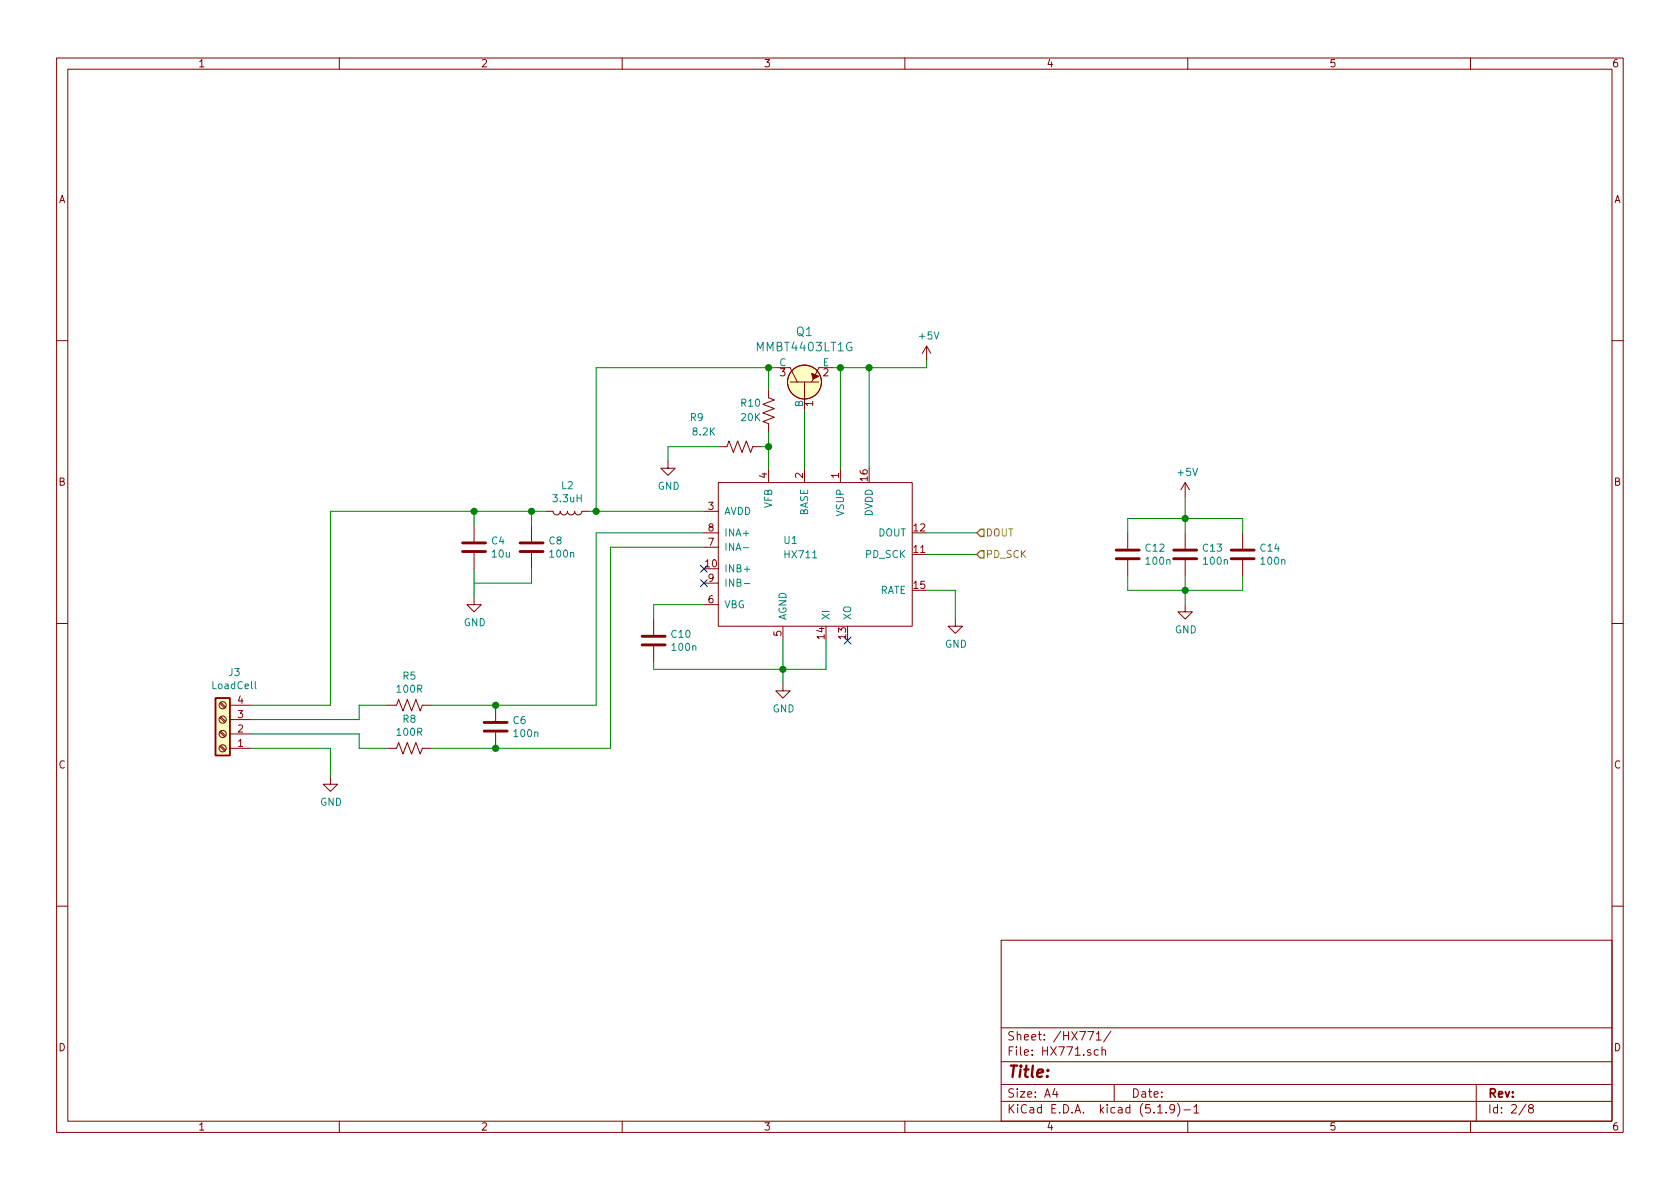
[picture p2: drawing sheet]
EESchema Schematic File Version 4
EELAYER 30 0
EELAYER END
$Descr A4 11693 8268
encoding utf-8
Sheet 2 8
Title ""
Date ""
Rev ""
Comp ""
Comment1 ""
Comment2 ""
Comment3 ""
Comment4 ""
$EndDescr
$Comp
L MMTK:HX711 U1
U 1 1
P 5000 3350
F 0 "U1" H 5450 2950 50  0000 L CNN
F 1 "HX711" H 5450 2850 50  0000 L CNN
F 2 "Package_SO:SOIC-16_3.9x9.9mm_P1.27mm" H 4950 3450 50  0001 C CNN
F 3 "" H 4950 3450 50  0001 C CNN
	1    5000 3350
	1    0    0    -1  
$EndComp
Wire Wire Line
	5600 2850 5600 3250
Wire Wire Line
	5800 2550 5850 2550
Wire Wire Line
	5850 2550 5850 3250
Wire Wire Line
	5850 2550 6050 2550
Wire Wire Line
	6050 2550 6050 3250
Connection ~ 5850 2550
$Comp
L MMTK-rescue:R_US-Device-MMTK-rescue R10
U 1 1
P 5350 2850
F 0 "R10" H 5550 2800 50  0000 R CNN
F 1 "20K" H 5550 2900 50  0000 R CNN
F 2 "Resistor_SMD:R_0603_1608Metric" V 5390 2840 50  0001 C CNN
F 3 "~" H 5350 2850 50  0001 C CNN
	1    5350 2850
	-1   0    0    1   
$EndComp
$Comp
L MMTK-rescue:R_US-Device-MMTK-rescue R9
U 1 1
P 5150 3100
F 0 "R9" V 5350 3400 50  0000 C CNN
F 1 "8.2K" V 5250 3350 50  0000 C CNN
F 2 "Resistor_SMD:R_0603_1608Metric" V 5190 3090 50  0001 C CNN
F 3 "~" H 5150 3100 50  0001 C CNN
	1    5150 3100
	0    -1   -1   0   
$EndComp
Wire Wire Line
	5350 2700 5350 2550
Wire Wire Line
	5350 2550 5400 2550
Wire Wire Line
	5350 3000 5350 3100
Wire Wire Line
	5300 3100 5350 3100
Connection ~ 5350 3100
Wire Wire Line
	5350 3100 5350 3250
$Comp
L MMTK-rescue:GND-power-MMTK-rescue #PWR0113
U 1 1
P 4650 3200
F 0 "#PWR0113" H 4650 2950 50  0001 C CNN
F 1 "GND" H 4655 3027 50  0000 C CNN
F 2 "" H 4650 3200 50  0001 C CNN
F 3 "" H 4650 3200 50  0001 C CNN
	1    4650 3200
	1    0    0    -1  
$EndComp
$Comp
L MMTK-rescue:C-Device-MMTK-rescue C10
U 1 1
P 4550 4450
F 0 "C10" H 4665 4496 50  0000 L CNN
F 1 "100n" H 4665 4405 50  0000 L CNN
F 2 "Capacitor_SMD:C_0603_1608Metric" H 4588 4300 50  0001 C CNN
F 3 "~" H 4550 4450 50  0001 C CNN
	1    4550 4450
	1    0    0    -1  
$EndComp
Wire Wire Line
	4550 4300 4550 4200
Wire Wire Line
	4550 4200 4900 4200
Wire Wire Line
	4550 4600 4550 4650
Wire Wire Line
	5450 4650 5450 4450
Wire Wire Line
	5450 4650 5750 4650
Wire Wire Line
	5750 4650 5750 4450
Connection ~ 5450 4650
$Comp
L MMTK-rescue:GND-power-MMTK-rescue #PWR0114
U 1 1
P 5450 4750
F 0 "#PWR0114" H 5450 4500 50  0001 C CNN
F 1 "GND" H 5455 4577 50  0000 C CNN
F 2 "" H 5450 4750 50  0001 C CNN
F 3 "" H 5450 4750 50  0001 C CNN
	1    5450 4750
	1    0    0    -1  
$EndComp
Wire Wire Line
	4550 4650 5450 4650
Wire Wire Line
	5450 4750 5450 4650
$Comp
L MMTK-rescue:GND-power-MMTK-rescue #PWR0115
U 1 1
P 6650 4300
F 0 "#PWR0115" H 6650 4050 50  0001 C CNN
F 1 "GND" H 6655 4127 50  0000 C CNN
F 2 "" H 6650 4300 50  0001 C CNN
F 3 "" H 6650 4300 50  0001 C CNN
	1    6650 4300
	1    0    0    -1  
$EndComp
Wire Wire Line
	6450 4100 6650 4100
Wire Wire Line
	6650 4100 6650 4300
Text HLabel 6800 3700 2    50   Input ~ 0
DOUT
Wire Wire Line
	6450 3700 6800 3700
Text HLabel 6800 3850 2    50   Input ~ 0
PD_SCK
Wire Wire Line
	6450 3850 6800 3850
Connection ~ 5350 2550
Wire Wire Line
	4150 2550 4150 3550
Wire Wire Line
	4150 2550 5350 2550
$Comp
L MMTK-rescue:C-Device-MMTK-rescue C4
U 1 1
P 3300 3800
F 0 "C4" H 3415 3846 50  0000 L CNN
F 1 "10u" H 3415 3755 50  0000 L CNN
F 2 "Capacitor_SMD:C_1206_3216Metric" H 3338 3650 50  0001 C CNN
F 3 "~" H 3300 3800 50  0001 C CNN
	1    3300 3800
	1    0    0    -1  
$EndComp
$Comp
L MMTK-rescue:C-Device-MMTK-rescue C12
U 1 1
P 7850 3850
F 0 "C12" H 7965 3896 50  0000 L CNN
F 1 "100n" H 7965 3805 50  0000 L CNN
F 2 "Capacitor_SMD:C_0603_1608Metric" H 7888 3700 50  0001 C CNN
F 3 "~" H 7850 3850 50  0001 C CNN
	1    7850 3850
	1    0    0    -1  
$EndComp
$Comp
L MMTK-rescue:C-Device-MMTK-rescue C13
U 1 1
P 8250 3850
F 0 "C13" H 8365 3896 50  0000 L CNN
F 1 "100n" H 8365 3805 50  0000 L CNN
F 2 "Capacitor_SMD:C_0603_1608Metric" H 8288 3700 50  0001 C CNN
F 3 "~" H 8250 3850 50  0001 C CNN
	1    8250 3850
	1    0    0    -1  
$EndComp
$Comp
L MMTK-rescue:C-Device-MMTK-rescue C8
U 1 1
P 3700 3800
F 0 "C8" H 3815 3846 50  0000 L CNN
F 1 "100n" H 3815 3755 50  0000 L CNN
F 2 "Capacitor_SMD:C_0603_1608Metric" H 3738 3650 50  0001 C CNN
F 3 "~" H 3700 3800 50  0001 C CNN
	1    3700 3800
	1    0    0    -1  
$EndComp
$Comp
L MMTK-rescue:C-Device-MMTK-rescue C14
U 1 1
P 8650 3850
F 0 "C14" H 8765 3896 50  0000 L CNN
F 1 "100n" H 8765 3805 50  0000 L CNN
F 2 "Capacitor_SMD:C_0603_1608Metric" H 8688 3700 50  0001 C CNN
F 3 "~" H 8650 3850 50  0001 C CNN
	1    8650 3850
	1    0    0    -1  
$EndComp
Wire Wire Line
	3300 3650 3300 3550
Wire Wire Line
	3300 3550 3700 3550
Wire Wire Line
	3700 3550 3700 3650
Wire Wire Line
	3300 3950 3300 4050
Wire Wire Line
	3300 4050 3700 4050
Wire Wire Line
	3700 4050 3700 3950
$Comp
L MMTK-rescue:L-Device-MMTK-rescue L2
U 1 1
P 3950 3550
F 0 "L2" V 3769 3550 50  0000 C CNN
F 1 "3.3uH" V 3860 3550 50  0000 C CNN
F 2 "Inductor_SMD:L_0805_2012Metric" H 3950 3550 50  0001 C CNN
F 3 "~" H 3950 3550 50  0001 C CNN
	1    3950 3550
	0    1    1    0   
$EndComp
Wire Wire Line
	4150 3550 4900 3550
Wire Wire Line
	4150 3550 4100 3550
Connection ~ 4150 3550
Wire Wire Line
	3700 3550 3800 3550
Connection ~ 3700 3550
$Comp
L MMTK-rescue:GND-power-MMTK-rescue #PWR0116
U 1 1
P 3300 4150
F 0 "#PWR0116" H 3300 3900 50  0001 C CNN
F 1 "GND" H 3305 3977 50  0000 C CNN
F 2 "" H 3300 4150 50  0001 C CNN
F 3 "" H 3300 4150 50  0001 C CNN
	1    3300 4150
	1    0    0    -1  
$EndComp
Wire Wire Line
	3300 4150 3300 4050
Wire Wire Line
	4900 3700 4150 3700
Wire Wire Line
	4900 3800 4250 3800
Wire Wire Line
	7850 4000 7850 4100
Wire Wire Line
	7850 4100 8250 4100
Wire Wire Line
	8650 4100 8650 4000
Wire Wire Line
	8250 4000 8250 4100
Connection ~ 8250 4100
Wire Wire Line
	8250 4100 8650 4100
$Comp
L MMTK-rescue:GND-power-MMTK-rescue #PWR0117
U 1 1
P 8250 4200
F 0 "#PWR0117" H 8250 3950 50  0001 C CNN
F 1 "GND" H 8255 4027 50  0000 C CNN
F 2 "" H 8250 4200 50  0001 C CNN
F 3 "" H 8250 4200 50  0001 C CNN
	1    8250 4200
	1    0    0    -1  
$EndComp
Wire Wire Line
	8250 4200 8250 4100
Wire Wire Line
	7850 3700 7850 3600
Wire Wire Line
	7850 3600 8250 3600
Wire Wire Line
	8650 3600 8650 3700
Connection ~ 8250 3600
Wire Wire Line
	8250 3600 8650 3600
$Comp
L MMTK-rescue:+5V-power-MMTK-rescue #PWR0118
U 1 1
P 6450 2500
F 0 "#PWR0118" H 6450 2350 50  0001 C CNN
F 1 "+5V" H 6465 2673 50  0000 C CNN
F 2 "" H 6450 2500 50  0001 C CNN
F 3 "" H 6450 2500 50  0001 C CNN
	1    6450 2500
	1    0    0    -1  
$EndComp
Wire Wire Line
	6050 2550 6450 2550
Wire Wire Line
	6450 2550 6450 2500
Connection ~ 6050 2550
$Comp
L MMTK-rescue:+5V-power-MMTK-rescue #PWR0119
U 1 1
P 8250 3450
F 0 "#PWR0119" H 8250 3300 50  0001 C CNN
F 1 "+5V" H 8265 3623 50  0000 C CNN
F 2 "" H 8250 3450 50  0001 C CNN
F 3 "" H 8250 3450 50  0001 C CNN
	1    8250 3450
	1    0    0    -1  
$EndComp
Wire Wire Line
	8250 3700 8250 3600
Wire Wire Line
	8250 3450 8250 3600
$Comp
L MMTK-rescue:C-Device-MMTK-rescue C6
U 1 1
P 3450 5050
F 0 "C6" H 3565 5096 50  0000 L CNN
F 1 "100n" H 3565 5005 50  0000 L CNN
F 2 "Capacitor_SMD:C_0603_1608Metric" H 3488 4900 50  0001 C CNN
F 3 "~" H 3450 5050 50  0001 C CNN
	1    3450 5050
	1    0    0    -1  
$EndComp
$Comp
L MMTK-rescue:R_US-Device-MMTK-rescue R8
U 1 1
P 2850 5200
F 0 "R8" V 2645 5200 50  0000 C CNN
F 1 "100R" V 2736 5200 50  0000 C CNN
F 2 "Resistor_SMD:R_0603_1608Metric" V 2890 5190 50  0001 C CNN
F 3 "~" H 2850 5200 50  0001 C CNN
	1    2850 5200
	0    1    1    0   
$EndComp
$Comp
L MMTK-rescue:R_US-Device-MMTK-rescue R5
U 1 1
P 2850 4900
F 0 "R5" V 2645 4900 50  0000 C CNN
F 1 "100R" V 2736 4900 50  0000 C CNN
F 2 "Resistor_SMD:R_0603_1608Metric" V 2890 4890 50  0001 C CNN
F 3 "~" H 2850 4900 50  0001 C CNN
	1    2850 4900
	0    1    1    0   
$EndComp
Wire Wire Line
	3000 4900 3450 4900
Wire Wire Line
	3450 5200 3000 5200
Wire Wire Line
	3450 4900 4150 4900
Wire Wire Line
	4150 3700 4150 4900
Connection ~ 3450 4900
Wire Wire Line
	4250 5200 3450 5200
Wire Wire Line
	4250 3800 4250 5200
Connection ~ 3450 5200
Wire Wire Line
	1750 5000 2500 5000
Wire Wire Line
	2500 5000 2500 4900
Wire Wire Line
	2500 4900 2700 4900
Wire Wire Line
	2700 5200 2500 5200
Wire Wire Line
	2500 5200 2500 5100
Wire Wire Line
	2500 5100 1750 5100
Wire Wire Line
	1750 4900 2300 4900
Wire Wire Line
	2300 4900 2300 3550
Wire Wire Line
	2300 3550 3300 3550
Connection ~ 3300 3550
$Comp
L MMTK-rescue:GND-power-MMTK-rescue #PWR0120
U 1 1
P 2300 5400
F 0 "#PWR0120" H 2300 5150 50  0001 C CNN
F 1 "GND" H 2305 5227 50  0000 C CNN
F 2 "" H 2300 5400 50  0001 C CNN
F 3 "" H 2300 5400 50  0001 C CNN
	1    2300 5400
	1    0    0    -1  
$EndComp
Wire Wire Line
	2300 5200 2300 5400
Wire Wire Line
	1750 5200 2300 5200
Wire Wire Line
	4650 3200 4650 3100
Wire Wire Line
	4650 3100 5000 3100
NoConn ~ 4900 3950
NoConn ~ 4900 4050
NoConn ~ 5900 4450
$Comp
L MMTK-rescue:Screw_Terminal_01x04-Connector-MMTK-rescue J3
U 1 1
P 1550 5100
F 0 "J3" H 1468 4675 50  0000 C CNN
F 1 "LoadCell" H 1468 4766 50  0000 C CNN
F 2 "TerminalBlock_Phoenix:TerminalBlock_Phoenix_PT-1,5-4-3.5-H_1x04_P3.50mm_Horizontal" H 1550 5100 50  0001 C CNN
F 3 "~" H 1550 5100 50  0001 C CNN
	1    1550 5100
	-1   0    0    1   
$EndComp
$Comp
L dk_Transistors-Bipolar-BJT-Single:MMBT4403LT1G Q1
U 1 1
P 5600 2650
F 0 "Q1" V 5947 2650 60  0000 C CNN
F 1 "MMBT4403LT1G" V 5841 2650 60  0000 C CNN
F 2 "digikey-footprints:SOT-23-3" H 5800 2850 60  0001 L CNN
F 3 "http://www.onsemi.com/pub/Collateral/MMBT4403LT1-D.PDF" H 5800 2950 60  0001 L CNN
F 4 "MMBT4403LT1GOSCT-ND" H 5800 3050 60  0001 L CNN "Digi-Key_PN"
F 5 "MMBT4403LT1G" H 5800 3150 60  0001 L CNN "MPN"
F 6 "Discrete Semiconductor Products" H 5800 3250 60  0001 L CNN "Category"
F 7 "Transistors - Bipolar (BJT) - Single" H 5800 3350 60  0001 L CNN "Family"
F 8 "http://www.onsemi.com/pub/Collateral/MMBT4403LT1-D.PDF" H 5800 3450 60  0001 L CNN "DK_Datasheet_Link"
F 9 "/product-detail/en/on-semiconductor/MMBT4403LT1G/MMBT4403LT1GOSCT-ND/1139820" H 5800 3550 60  0001 L CNN "DK_Detail_Page"
F 10 "TRANS PNP 40V 0.6A SOT23" H 5800 3650 60  0001 L CNN "Description"
F 11 "ON Semiconductor" H 5800 3750 60  0001 L CNN "Manufacturer"
F 12 "Active" H 5800 3850 60  0001 L CNN "Status"
	1    5600 2650
	0    1    -1   0   
$EndComp
$EndSCHEMATC
